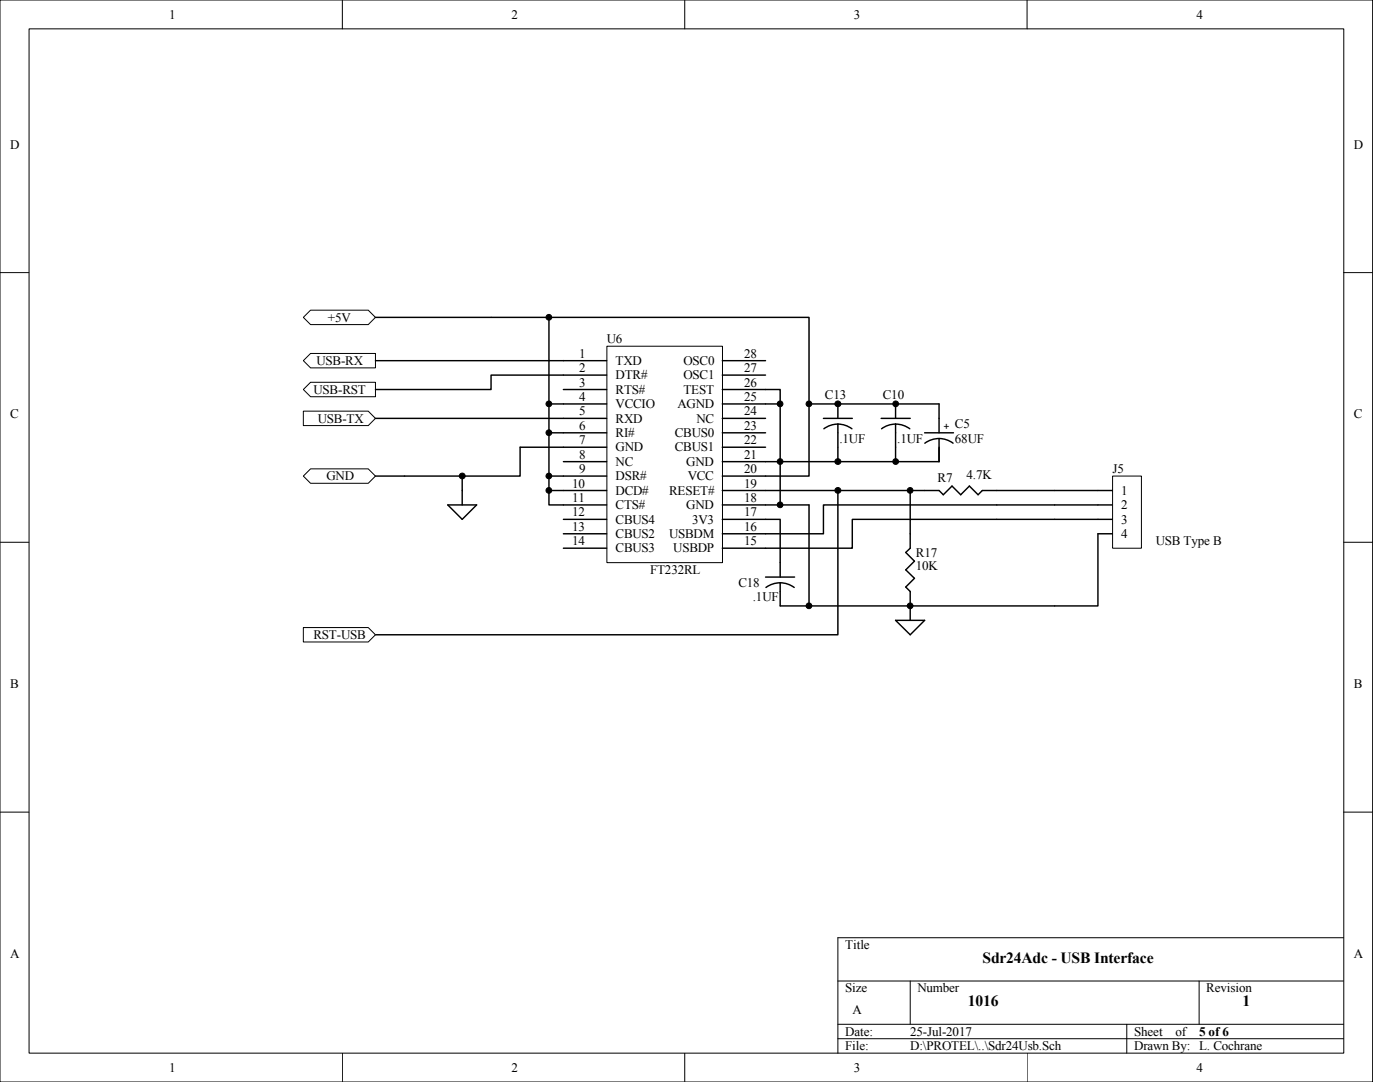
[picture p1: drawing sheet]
<svg xmlns="http://www.w3.org/2000/svg" width="279mm" height="216mm" viewBox="0 0 279 216" stroke-linecap="round" stroke-linejoin="round" font-family="sans-serif">
<g fill="none" stroke="#000" stroke-width=".2">
<path d="M0 0h273.9v215.9h-273.9zM5.8 5.8h262.4v204.3h-262.4zM68.3 0v5.8M136.7 0v5.8M205 0v5.8M0 54.4h5.8M268.1 54.4h5.8M0 108.2h5.8M268.1 108.2h5.8M0 162.1h5.8M268.1 162.1h5.8M167.2 195.7h100.9"/>
<path d="M181.7 195.7v8.7M239.3 195.7v8.7M268.1 187.1h-100.9v23M68.3 210.1v5.8M136.7 210.1v5.8M167.2 204.4h100.9M167.2 207.3h100.9M205 210.1v5.8M224.9 204.4v5.7"/>
</g>
<path d="M121.2 69.1h23v43.2h-23z" fill="#fff"/>
<path d="M121.1 69.1h23.1v43.2h-23.1z" fill="none" stroke="#000" stroke-width=".2"/>
<g fill="none" stroke="#000" stroke-width=".29">
<path d="M112.4 72h8.7M112.4 74.8h8.7M112.4 77.7h8.7M144.1 72h8.7M144.1 74.8h8.7M144.1 77.7h8.7M112.4 80.6h8.7M112.4 83.5h8.7M112.4 86.4h8.7M112.4 89.2h8.7M112.4 97.9h8.7M112.4 92.1h8.7"/>
<path d="M112.4 95h8.7M144.1 80.6h8.7M144.1 83.5h8.7M144.1 86.4h8.7M144.1 89.2h8.7M144.1 97.9h8.7M144.1 92.1h8.7M144.1 95h8.7M112.4 106.5h8.7M112.4 109.4h8.7M112.4 103.6h8.7M112.4 100.8h8.7"/>
<path d="M144.1 106.5h8.7M144.1 109.4h8.7M144.1 103.6h8.7M144.1 100.8h8.7"/>
</g>
<path d="M222.1 95h5.7v14.4h-5.7z" fill="#fff"/>
<path d="M222 95h5.8v14.4h-5.8z" fill="none" stroke="#000" stroke-width=".2"/>
<path d="M112.4 80.6h-2.8v-17.3h51.9v31.7h-8.7M152.8 97.9h28.9M198.9 97.9h-2.9l-.8 .8-1.7-1.7-1.8 1.7-1.7-1.7-1.7 1.7-.9-.8h-5.7v11.5l-.9 .8 1.7 1.8-1.7 1.7 1.7 1.7-1.7 1.7 .9 .9v5.8M219.1 97.9h2.9M198.9 100.8h-34.6v5.7h-11.5M198.9 103.6h-28.8v5.8h-17.3M219.1 100.8h2.9M219.1 103.6h2.9M219.1 106.5h2.9M178.7 123.8h5.8l-2.8 2.9z" fill="none" stroke="#000" stroke-width=".29"/>
<path d="M60.5 72l1.5-1.5h12.9v2.9h-12.9z" fill-rule="evenodd" fill="#fff"/>
<path d="M60.5 72l1.5-1.5h12.9v2.9h-12.9z" fill="none" stroke="#000" stroke-width=".2"/>
<path d="M60.5 82h13l1.4 1.5-1.4 1.4h-13z" fill-rule="evenodd" fill="#fff"/>
<path d="M60.5 82h13l1.4 1.5-1.4 1.4h-13z" fill="none" stroke="#000" stroke-width=".2"/>
<path d="M60.5 77.7l1.5-1.4h12.9v2.9h-12.9z" fill-rule="evenodd" fill="#fff"/>
<g fill="none" stroke="#000" stroke-width=".2">
<path d="M60.5 77.7l1.5-1.4h12.9v2.9h-12.9z"/>
<circle cx="109.5" cy="80.6" r=".57"/>
<circle cx="109.5" cy="86.3" r=".57"/>
<circle cx="109.5" cy="95" r=".57"/>
<circle cx="109.5" cy="97.9" r=".57"/>
<circle cx="155.7" cy="80.6" r=".57"/>
<circle cx="161.4" cy="80.6" r=".57"/>
<circle cx="155.7" cy="100.7" r=".57"/>
</g>
<g fill="none" stroke="#000" stroke-width=".29">
<path d="M74.9 72h37.5M98 63.3h11.6M152.8 77.7h2.9v14.4h-2.9M92.2 97.9v2.9M109.6 80.6v20.2h2.8M109.6 86.4h2.8M109.6 95h2.8M109.6 97.9h2.8M152.8 80.6h2.9M155.7 92.1v8.7h-2.9M161.5 80.6h17.2v2.9M164.3 83.5h5.8"/>
<path d="M167.2 84.6l1.5 .3 1.3 .7M167.2 84.6l-1.5 .3-1.3 .7M167.2 80.6v2.9M167.2 84.6v4.6M175.9 83.5h5.8M178.7 84.6l1.5 .3 1.4 .7M178.7 84.6l-1.4 .3-1.4 .7M178.7 84.6v4.6M184.5 86.4h5.8M187.4 87.5l1.5 .2 1.3 .7M187.4 87.5l-1.5 .2-1.3 .7M187.4 80.6v5.8"/>
<path d="M187.4 87.5v4.6M89.4 100.8h5.7l-2.9 2.8zM152.8 103.6h2.9v11.5M152.8 115.1h5.8M155.7 116.3l1.5 .2 1.3 .7M155.7 116.3l-1.5 .2-1.3 .7M155.7 100.8h5.8v20.1h-5.8v-4.6"/>
</g>
<g fill="#000">
<circle cx="109.5" cy="80.6" r=".57"/>
<circle cx="109.5" cy="86.3" r=".57"/>
<circle cx="109.5" cy="95" r=".57"/>
<circle cx="109.5" cy="97.9" r=".57"/>
<circle cx="155.7" cy="80.6" r=".57"/>
<circle cx="161.4" cy="80.6" r=".57"/>
<circle cx="155.7" cy="100.7" r=".57"/>
</g>
<path d="M60.5 63.3l1.5-1.4h11.5l1.4 1.4-1.4 1.5h-11.5z" fill-rule="evenodd" fill="#fff"/>
<path d="M60.5 63.3l1.5-1.4h11.5l1.4 1.4-1.4 1.5h-11.5z" fill="none" stroke="#000" stroke-width=".2"/>
<path d="M62 93.6h11.5l1.4 1.4-1.4 1.4h-11.5l-1.5-1.4z" fill-rule="evenodd" fill="#fff"/>
<g fill="none" stroke="#000" stroke-width=".2">
<path d="M62 93.6h11.5l1.4 1.4-1.4 1.4h-11.5l-1.5-1.4z"/>
<circle cx="109.5" cy="63.3" r=".57"/>
<circle cx="92.3" cy="95" r=".59"/>
<circle cx="155.7" cy="92.1" r=".57"/>
<circle cx="167.2" cy="97.9" r=".59"/>
<circle cx="167.2" cy="80.6" r=".59"/>
<circle cx="167.2" cy="92.1" r=".59"/>
<circle cx="178.8" cy="80.6" r=".57"/>
<circle cx="178.8" cy="92.1" r=".57"/>
<circle cx="181.6" cy="97.9" r=".57"/>
<circle cx="161.4" cy="120.9" r=".57"/>
<circle cx="181.6" cy="120.9" r=".57"/>
</g>
<g fill="none" stroke="#000" stroke-width=".29">
<path d="M74.9 63.3h23.1M112.4 74.8h-14.4v2.9h-23.1M74.9 83.5h37.5M92.2 95v2.9M112.4 89.2h-8.6v5.8h-28.9M155.7 92.1h31.7M167.2 97.9v28.8h-92.3M167.2 89.2v2.9M178.7 89.2v2.9M178.7 80.6h8.7M198.9 97.9h20.2M198.9 100.8h20.2"/>
<path d="M198.9 103.6h20.2M219.1 106.5v14.4h-57.6"/>
</g>
<g fill="#000">
<circle cx="109.5" cy="63.3" r=".57"/>
<circle cx="92.3" cy="95" r=".59"/>
<circle cx="155.7" cy="92.1" r=".57"/>
<circle cx="167.2" cy="97.9" r=".59"/>
<circle cx="167.2" cy="80.6" r=".59"/>
<circle cx="167.2" cy="92.1" r=".59"/>
<circle cx="178.8" cy="80.6" r=".57"/>
<circle cx="178.8" cy="92.1" r=".57"/>
<circle cx="181.6" cy="97.9" r=".57"/>
<circle cx="161.4" cy="120.9" r=".57"/>
<circle cx="181.6" cy="120.9" r=".57"/>
</g>
<path d="M60.5 125.2h13l1.4 1.5-1.4 1.4h-13z" fill-rule="evenodd" fill="#fff"/>
<path d="M60.5 125.2h13l1.4 1.5-1.4 1.4h-13z" fill="none" stroke="#000" stroke-width=".2"/>
<g font-size="3.1">
<text x="196.1" y="192.2">Sdr24Adc - USB Interface</text>
<text x="193.2" y="200.8">1016</text>
<text x="248" y="200.8">1</text>
</g>
<g font-size="2.6">
<text x="33.7" y="3.7">1</text>
<text x="102.1" y="3.7">2</text>
<text x="170.4" y="3.7">3</text>
<text x="238.8" y="3.7">4</text>
<text x="2" y="29.6">D</text>
<text x="270.2" y="29.6">D</text>
<text x="65.4" y="64.2">+5V</text>
<text x="115.6" y="71.4">1</text>
<text x="121.1" y="68.5">U6</text>
<text x="148.5" y="71.4">28</text>
<text x="63.2" y="72.8">USB-RX</text>
<text x="115.6" y="74.3">2</text>
<text x="115.6" y="77.1">3</text>
<text x="122.9" y="72.8">TXD</text>
<text x="122.9" y="75.7">DTR#</text>
<text x="136.4" y="75.7">OSC1</text>
<text x="136.4" y="72.8">OSC0</text>
<text x="148.5" y="77.1">26</text>
<text x="148.5" y="74.3">27</text>
<text x="2" y="83.5">C</text>
<text x="62.6" y="78.6">USB-RST</text>
<text x="115.6" y="80">4</text>
<text x="115.6" y="82.9">5</text>
<text x="122.9" y="78.6">RTS#</text>
<text x="122.9" y="81.4">VCCIO</text>
<text x="135.2" y="81.4">AGND</text>
<text x="136.4" y="78.6">TEST</text>
<text x="148.5" y="82.9">24</text>
<text x="148.5" y="80">25</text>
<text x="164.6" y="79.7">C13</text>
<text x="176.2" y="79.7">C10</text>
<text x="270.2" y="83.5">C</text>
<text x="63.4" y="84.3">USB-TX</text>
<text x="115.6" y="85.8">6</text>
<text x="115.6" y="88.6">7</text>
<text x="122.9" y="84.3">RXD</text>
<text x="122.9" y="87.2">RI#</text>
<text x="134.7" y="87.2">CBUS0</text>
<text x="139" y="84.3">NC</text>
<text x="148.5" y="88.6">22</text>
<text x="148.5" y="85.8">23</text>
<text x="167.5" y="88.3">.1UF</text>
<text x="179.1" y="88.3">.1UF</text>
<text x="190.6" y="85.5">C5</text>
<text x="190.6" y="88.3">68UF</text>
<text x="65.2" y="95.8">GND</text>
<text x="115.6" y="91.5">8</text>
<text x="115.6" y="94.4">9</text>
<text x="122.9" y="90.1">GND</text>
<text x="122.9" y="95.8">DSR#</text>
<text x="122.9" y="93">NC</text>
<text x="134.7" y="90.1">CBUS1</text>
<text x="136.9" y="93">GND</text>
<text x="137.2" y="95.8">VCC</text>
<text x="148.5" y="94.4">20</text>
<text x="148.5" y="91.5">21</text>
<text x="192.9" y="95.5">4.7K</text>
<text x="222" y="94.4">J5</text>
<text x="114.2" y="100.2">11</text>
<text x="114.2" y="97.3">10</text>
<text x="122.9" y="101.6">CTS#</text>
<text x="122.9" y="98.7">DCD#</text>
<text x="133.5" y="98.7">RESET#</text>
<text x="136.9" y="101.6">GND</text>
<text x="148.5" y="97.3">19</text>
<text x="148.5" y="100.2">18</text>
<text x="187.1" y="96.1">R7</text>
<text x="223.7" y="98.7">1</text>
<text x="223.7" y="101.6">2</text>
<text x="114.2" y="105.9">13</text>
<text x="114.2" y="103">12</text>
<text x="122.9" y="107.4">CBUS2</text>
<text x="122.9" y="104.5">CBUS4</text>
<text x="133.5" y="107.4">USBDM</text>
<text x="138.1" y="104.5">3V3</text>
<text x="148.5" y="105.9">16</text>
<text x="148.5" y="103">17</text>
<text x="223.7" y="104.5">3</text>
<text x="223.7" y="107.4">4</text>
<text x="114.2" y="108.8">14</text>
<text x="122.9" y="110.2">CBUS3</text>
<text x="134.4" y="110.2">USBDP</text>
<text x="148.5" y="108.8">15</text>
<text x="182.8" y="111.1">R17</text>
<text x="182.8" y="113.7">10K</text>
<text x="230.7" y="108.8">USB Type B</text>
<text x="129.8" y="114.6">FT232RL</text>
<text x="147.4" y="117.1">C18</text>
<text x="150.2" y="120">.1UF</text>
<text x="62.6" y="127.5">RST-USB</text>
<text x="2" y="137.3">B</text>
<text x="270.2" y="137.3">B</text>
<text x="2" y="191.1">A</text>
<text x="168.7" y="189.4">Title</text>
<text x="270.2" y="191.1">A</text>
<text x="168.7" y="198">Size</text>
<text x="170.1" y="202.4">A</text>
<text x="183.1" y="198">Number</text>
<text x="240.7" y="198">Revision</text>
<text x="168.7" y="206.7">Date:</text>
<text x="168.7" y="209.5">File:</text>
<text x="181.7" y="206.7">25-Jul-2017</text>
<text x="181.7" y="209.5">D:\PROTEL\..\Sdr24Usb.Sch</text>
<text x="226.4" y="206.7">Sheet</text>
<text x="226.4" y="209.5">Drawn By: L. Cochrane</text>
<text x="234.6" y="206.7">of</text>
<text x="239.3" y="206.7">5 of 6</text>
<text x="33.7" y="213.9">1</text>
<text x="102.1" y="213.9">2</text>
<text x="170.4" y="213.9">3</text>
<text x="238.8" y="213.9">4</text>
</g>
<text font-size="2.1" x="188.3" y="85.9">+</text>
</svg>
